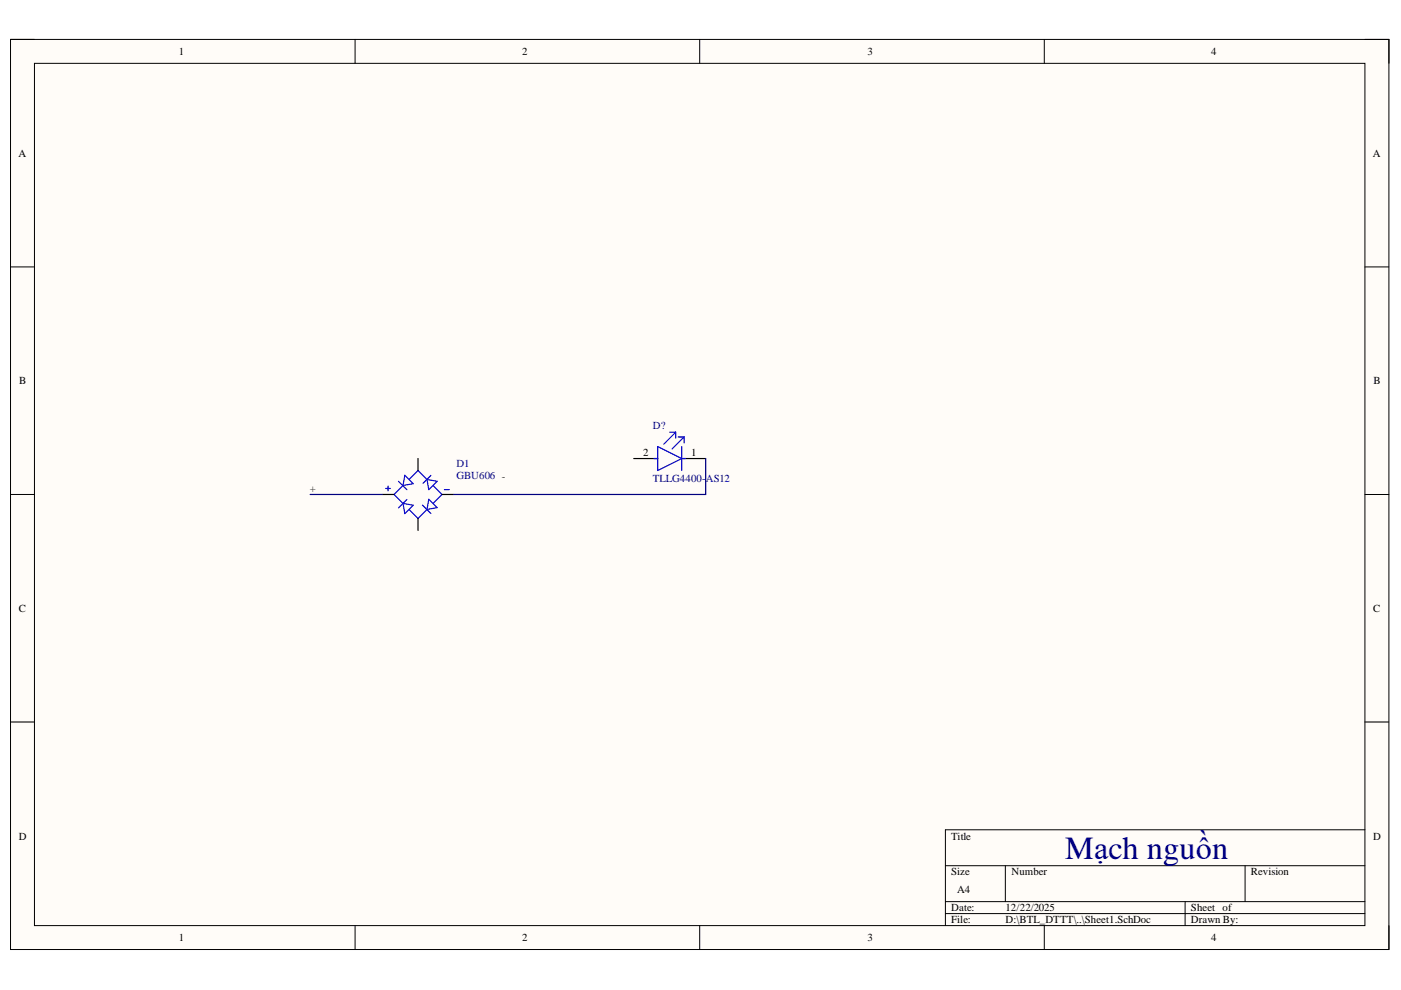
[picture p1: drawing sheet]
<svg xmlns="http://www.w3.org/2000/svg" width="297mm" height="210mm" viewBox="0 0 297 210" stroke-linecap="round" stroke-linejoin="round" font-family="sans-serif">
<path d="M2.2 8.4h292.3v192.9h-292.3z" fill-rule="evenodd" fill="#fffcf8"/>
<path d="M2.2 8.4h292.3v192.9h-292.3z" fill="none" stroke="#000" stroke-width=".21"/>
<path d="M7.3 13.4h282.1v182.8h-282.1z" fill-rule="evenodd" fill="#fffcf8"/>
<g fill="none" stroke="#000" stroke-width=".21">
<path d="M2.2 8.4h5.1M7.3 13.4h282.1v182.8h-282.1zM75.3 8.4v5M148.3 8.4v5M221.4 8.4v5M289.4 8.4h5.1v5M2.2 56.6h5.1M289.4 56.6h5.1M2.2 104.8h5.1M289.4 104.8h5.1M2.2 153.1h5.1M289.4 153.1h5.1"/>
<path d="M289.4 175.9h-89v20.3M75.3 196.2v5.1M148.3 196.2v5.1M200.4 183.6h89M200.4 191.2h89M200.4 193.7h89M213.2 183.6v7.6M221.4 196.2v5.1M251.3 191.2v5M264 183.6v7.6M294.5 196.2v5.1"/>
</g>
<g fill="none" stroke="#00f" stroke-width=".25">
<path d="M138.7 97.2h.8M139.5 94.7l5 2.5-5 2.6zM142 91.6h1.3M143.3 91.6l-2.6 2.6M143.3 91.6v1.3M143.8 92.6h1.2M144.5 94.7v5.1M144.5 97.2h.8M145 92.6l-2.5 2.6M145 92.6v1.3M81.8 103.6h1M82.3 103.1v1"/>
<path d="M84.5 102l1.8 1.8M85.5 106.7l2.1 .4-1.8 1.8zM85.5 102.9l-2 1.9 2 1.9M85.8 100.8l1.8 1.8-2.1 .3zM86.3 105.9l-1.8 1.8M86.8 101.6l1.8-1.8 1.9 1.9M89.6 107.1l1.7 1.8M90.5 101.7l2.2 .3-1.8 1.8zM90.5 108l-1.9 1.9-1.8-1.8M90.9 105.9l1.8 1.7-2.2 .4zM91.3 100.8l-1.6 1.7M91.9 103l1.8 1.8-1.8 1.8"/>
<path d="M94.2 103.8h1"/>
</g>
<path d="M88.6 97.2v2.6M134.4 97.2h5.1M144.5 97.2h5.1M81 104.8h2.5M88.6 109.9v2.6M93.7 104.8h2.6" fill="none" stroke="#000" stroke-width=".25"/>
<path d="M149.6 97.2v7.6h-53.3M65.8 104.8h15.2" fill="none" stroke="#000080" stroke-width=".25"/>
<text font-size="6.8" fill="#000080" x="225.9" y="182.1">Mạch nguồn</text>
<g font-size="2.3">
<text x="37.9" y="11.7">1</text>
<text x="110.7" y="11.7">2</text>
<text x="183.9" y="11.7">3</text>
<text x="256.8" y="11.7">4</text>
<text x="3.9" y="33.3">A</text>
<text x="291.1" y="33.3">A</text>
<text x="4.1" y="81.5">B</text>
<text x="291.2" y="81.5">B</text>
<text x="136.4" y="96.8">2</text>
<text x="146.5" y="96.8">1</text>
<text x="4" y="129.7">C</text>
<text x="291.2" y="129.7">C</text>
<text x="4" y="178">D</text>
<text x="201.7" y="178">Title</text>
<text x="291.2" y="178">D</text>
<text x="201.7" y="185.6">Size</text>
<text x="214.4" y="185.6">Number</text>
<text x="265.2" y="185.6">Revision</text>
<text x="202.9" y="189.4">A4</text>
<text x="201.7" y="193.2">Date:</text>
<text x="201.7" y="195.7">File:</text>
<text x="213.2" y="193.2">12/22/2025</text>
<text x="213.2" y="195.7">D:\BTL_DTTT\..\Sheet1.SchDoc</text>
<text x="252.5" y="193.2">Sheet of</text>
<text x="252.5" y="195.7">Drawn By:</text>
<text x="37.9" y="199.5">1</text>
<text x="110.7" y="199.5">2</text>
<text x="183.9" y="199.5">3</text>
<text x="256.8" y="199.5">4</text>
</g>
<g font-size="2.3" fill="#000080">
<text x="138.4" y="90.9">D?</text>
<text x="96.8" y="99.1">D1</text>
<text x="96.8" y="101.6">GBU606 -</text>
<text x="138.4" y="102.1">TLLG4400-AS12</text>
</g>
<text font-size="2.3" fill="#800000" x="65.7" y="104.4">+</text>
</svg>
